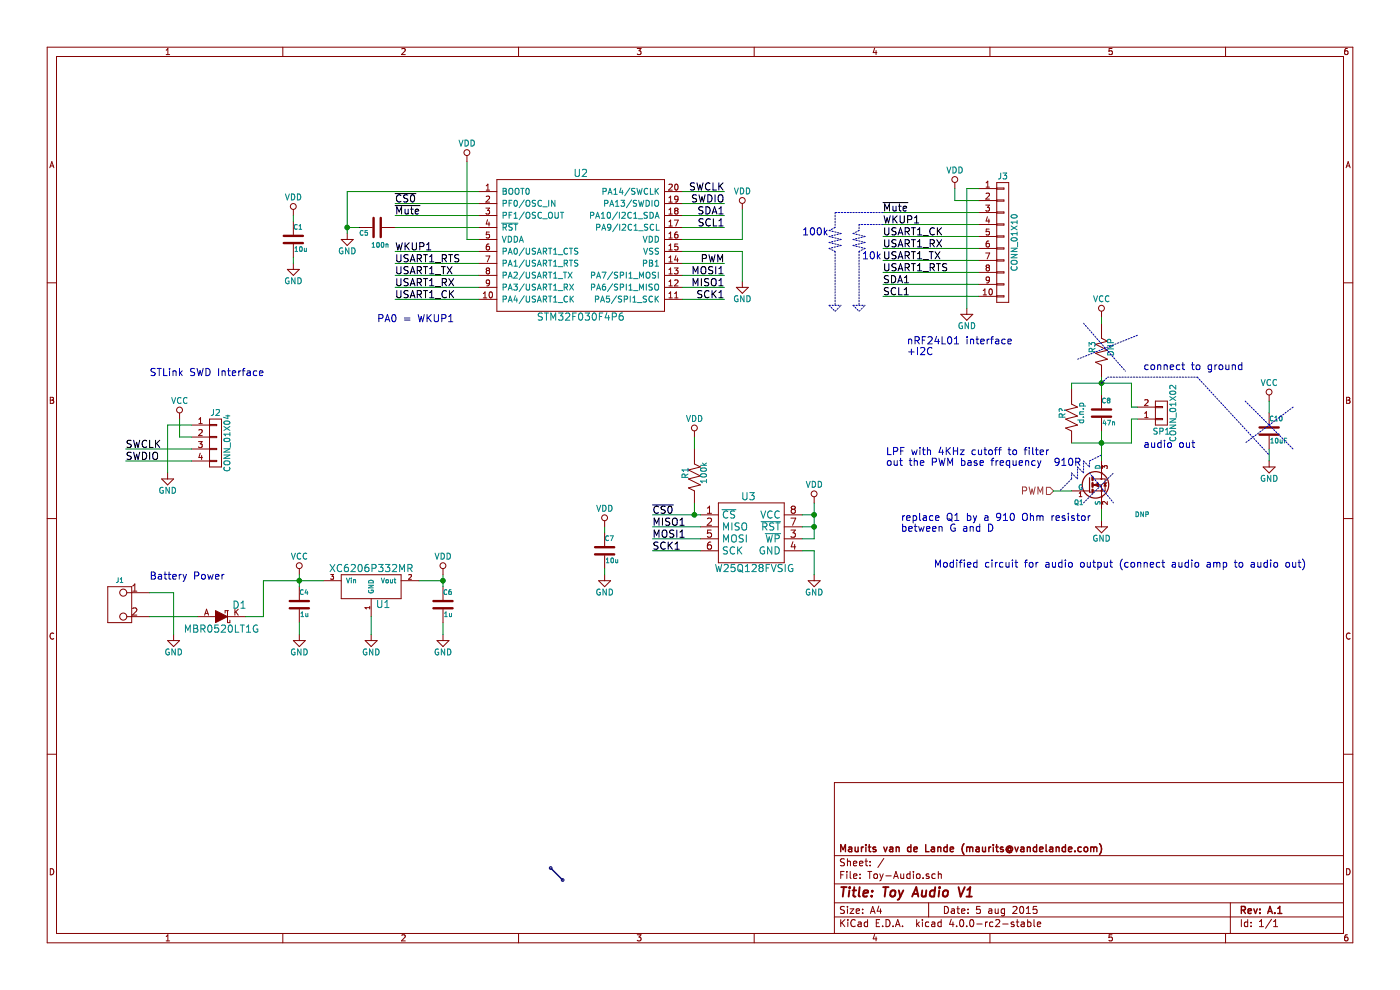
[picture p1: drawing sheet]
EESchema Schematic File Version 2
LIBS:Mylib VDL
LIBS:MCU
LIBS:power
LIBS:device
LIBS:transistors
LIBS:conn
LIBS:linear
LIBS:regul
LIBS:74xx
LIBS:cmos4000
LIBS:adc-dac
LIBS:memory
LIBS:xilinx
LIBS:microcontrollers
LIBS:dsp
LIBS:microchip
LIBS:analog_switches
LIBS:motorola
LIBS:texas
LIBS:intel
LIBS:audio
LIBS:interface
LIBS:digital-audio
LIBS:philips
LIBS:display
LIBS:cypress
LIBS:siliconi
LIBS:opto
LIBS:atmel
LIBS:contrib
LIBS:valves
LIBS:Toy-Audio-cache
EELAYER 25 0
EELAYER END
$Descr A4 11693 8268
encoding utf-8
Sheet 1 1
Title "Toy Audio V1"
Date "5 aug 2015"
Rev "A.1"
Comp "Maurits van de Lande (maurits@vandelande.com)"
Comment1 ""
Comment2 ""
Comment3 ""
Comment4 ""
$EndDescr
Text Notes 1250 3150 0    60   ~ 0
STLink SWD Interface
Text Label 7375 2475 0    60   ~ 0
SCL1
Text Label 7375 2375 0    60   ~ 0
SDA1
$Comp
L CONN_2 J1
U 1 1
P 900 5050
F 0 "J1" H 800 5250 40  0000 C CNN
F 1 "CONN_2" V 950 5050 40  0001 C CNN
F 2 "MvdL:JST-PH-2P-DUAL" H 900 5050 60  0001 C CNN
F 3 "~" H 900 5050 60  0000 C CNN
	1    900  5050
	-1   0    0    -1  
$EndComp
$Comp
L SCHOTTKY D1
U 1 1
P 1850 5150
F 0 "D1" V 1950 5000 60  0000 C CNN
F 1 "MBR0520LT1G" V 1750 5150 60  0000 C CNN
F 2 "MvdL:SOD-123" H 1850 5150 60  0001 C CNN
F 3 "~" H 1850 5150 60  0000 C CNN
	1    1850 5150
	0    -1   -1   0   
$EndComp
$Comp
L W25Q128FVSIG U3
U 1 1
P 6250 4550
F 0 "U3" H 6250 4950 60  0000 C CNN
F 1 "W25Q128FVSIG" H 6300 4350 60  0000 C CNN
F 2 "MvdL:SOIC-8-208mil" H 6250 4550 60  0001 C CNN
F 3 "~" H 6250 4550 60  0000 C CNN
	1    6250 4550
	1    0    0    -1  
$EndComp
Text Label 5450 4300 0    60   ~ 0
~CS0
Text Notes 1250 4850 0    60   ~ 0
Battery Power
Text Label 1050 3750 0    60   ~ 0
SWCLK
Text Label 1050 3850 0    60   ~ 0
SWDIO
Text Label 5450 4500 0    60   ~ 0
MOSI1
Text Label 5450 4600 0    60   ~ 0
SCK1
$Comp
L XC6206P332MR U1
U 1 1
P 3100 5100
F 0 "U1" H 3200 5150 60  0000 C CNN
F 1 "XC6206P332MR" H 3100 5450 60  0000 C CNN
F 2 "MvdL:SOT23" H 3100 5050 60  0001 C CNN
F 3 "" H 3100 5050 60  0000 C CNN
	1    3100 5100
	1    0    0    -1  
$EndComp
$Comp
L VDD #PWR10
U 1 1
P 3700 4800
F 0 "#PWR10" H 3700 4650 50  0001 C CNN
F 1 "VDD" H 3700 4950 50  0000 C CNN
F 2 "" H 3700 4800 60  0000 C CNN
F 3 "" H 3700 4800 60  0000 C CNN
	1    3700 4800
	1    0    0    -1  
$EndComp
$Comp
L CC C7
U 1 1
P 5050 4600
F 0 "C7" H 5050 4700 40  0000 L CNN
F 1 "10u" H 5056 4515 40  0000 L CNN
F 2 "MvdL:C0603" H 5088 4450 30  0001 C CNN
F 3 "" H 5050 4600 60  0000 C CNN
	1    5050 4600
	1    0    0    -1  
$EndComp
$Comp
L VDD #PWR13
U 1 1
P 5050 4400
F 0 "#PWR13" H 5050 4250 50  0001 C CNN
F 1 "VDD" H 5050 4550 50  0000 C CNN
F 2 "" H 5050 4400 60  0000 C CNN
F 3 "" H 5050 4400 60  0000 C CNN
	1    5050 4400
	1    0    0    -1  
$EndComp
Text Label 5450 4400 0    60   ~ 0
MISO1
$Comp
L VCC #PWR6
U 1 1
P 2500 4800
F 0 "#PWR6" H 2500 4650 50  0001 C CNN
F 1 "VCC" H 2500 4950 50  0000 C CNN
F 2 "" H 2500 4800 60  0000 C CNN
F 3 "" H 2500 4800 60  0000 C CNN
	1    2500 4800
	1    0    0    -1  
$EndComp
$Comp
L VDD #PWR18
U 1 1
P 6800 4200
F 0 "#PWR18" H 6800 4050 50  0001 C CNN
F 1 "VDD" H 6800 4350 50  0000 C CNN
F 2 "" H 6800 4200 60  0000 C CNN
F 3 "" H 6800 4200 60  0000 C CNN
	1    6800 4200
	1    0    0    -1  
$EndComp
$Comp
L GND #PWR3
U 1 1
P 1400 3950
F 0 "#PWR3" H 1400 3700 50  0001 C CNN
F 1 "GND" H 1400 3800 50  0000 C CNN
F 2 "" H 1400 3950 60  0000 C CNN
F 3 "" H 1400 3950 60  0000 C CNN
	1    1400 3950
	1    0    0    -1  
$EndComp
$Comp
L GND #PWR1
U 1 1
P 1450 5300
F 0 "#PWR1" H 1450 5050 50  0001 C CNN
F 1 "GND" H 1450 5150 50  0000 C CNN
F 2 "" H 1450 5300 60  0000 C CNN
F 3 "" H 1450 5300 60  0000 C CNN
	1    1450 5300
	1    0    0    -1  
$EndComp
$Comp
L GND #PWR7
U 1 1
P 2500 5300
F 0 "#PWR7" H 2500 5050 50  0001 C CNN
F 1 "GND" H 2500 5150 50  0000 C CNN
F 2 "" H 2500 5300 60  0000 C CNN
F 3 "" H 2500 5300 60  0000 C CNN
	1    2500 5300
	1    0    0    -1  
$EndComp
$Comp
L GND #PWR9
U 1 1
P 3100 5300
F 0 "#PWR9" H 3100 5050 50  0001 C CNN
F 1 "GND" H 3100 5150 50  0000 C CNN
F 2 "" H 3100 5300 60  0000 C CNN
F 3 "" H 3100 5300 60  0000 C CNN
	1    3100 5300
	1    0    0    -1  
$EndComp
$Comp
L GND #PWR11
U 1 1
P 3700 5300
F 0 "#PWR11" H 3700 5050 50  0001 C CNN
F 1 "GND" H 3700 5150 50  0000 C CNN
F 2 "" H 3700 5300 60  0000 C CNN
F 3 "" H 3700 5300 60  0000 C CNN
	1    3700 5300
	1    0    0    -1  
$EndComp
$Comp
L GND #PWR19
U 1 1
P 6800 4800
F 0 "#PWR19" H 6800 4550 50  0001 C CNN
F 1 "GND" H 6800 4650 50  0000 C CNN
F 2 "" H 6800 4800 60  0000 C CNN
F 3 "" H 6800 4800 60  0000 C CNN
	1    6800 4800
	1    0    0    -1  
$EndComp
$Comp
L GND #PWR14
U 1 1
P 5050 4800
F 0 "#PWR14" H 5050 4550 50  0001 C CNN
F 1 "GND" H 5050 4650 50  0000 C CNN
F 2 "" H 5050 4800 60  0000 C CNN
F 3 "" H 5050 4800 60  0000 C CNN
	1    5050 4800
	1    0    0    -1  
$EndComp
Text Label 7375 2175 0    60   ~ 0
USART1_TX
Text Label 7375 2075 0    60   ~ 0
USART1_RX
Text Label 7375 1975 0    60   ~ 0
USART1_CK
Text Label 7375 1775 0    60   ~ 0
~Mute
$Comp
L GND #PWR21
U 1 1
P 8075 2575
F 0 "#PWR21" H 8075 2325 50  0001 C CNN
F 1 "GND" H 8075 2425 50  0000 C CNN
F 2 "" H 8075 2575 60  0000 C CNN
F 3 "" H 8075 2575 60  0000 C CNN
	1    8075 2575
	1    0    0    -1  
$EndComp
$Comp
L VDD #PWR20
U 1 1
P 7975 1575
F 0 "#PWR20" H 7975 1425 50  0001 C CNN
F 1 "VDD" H 7975 1725 50  0000 C CNN
F 2 "" H 7975 1575 60  0000 C CNN
F 3 "" H 7975 1575 60  0000 C CNN
	1    7975 1575
	1    0    0    -1  
$EndComp
Text Notes 7575 2975 0    60   ~ 0
nRF24L01 interface\n+I2C
$Comp
L Si2302DS Q1
U 1 1
P 9100 4050
F 0 "Q1" H 9050 3900 40  0000 R CNN
F 1 "DNP" H 9600 3800 40  0000 R CNN
F 2 "MvdL:SOT23" H 8970 4152 29  0001 C CNN
F 3 "" H 9100 4050 60  0000 C CNN
	1    9100 4050
	1    0    0    -1  
$EndComp
$Comp
L GND #PWR23
U 1 1
P 9200 4350
F 0 "#PWR23" H 9200 4100 50  0001 C CNN
F 1 "GND" H 9200 4200 50  0000 C CNN
F 2 "" H 9200 4350 60  0000 C CNN
F 3 "" H 9200 4350 60  0000 C CNN
	1    9200 4350
	1    0    0    -1  
$EndComp
Text HLabel 8800 4100 0    60   Input ~ 0
PWM
$Comp
L RR R3
U 1 1
P 9200 2900
F 0 "R3" V 9280 2900 50  0000 C CNN
F 1 "DNP" V 9125 2900 50  0000 C CNN
F 2 "MvdL:R0603" H 9200 2900 60  0001 C CNN
F 3 "" H 9200 2900 60  0000 C CNN
	1    9200 2900
	-1   0    0    1   
$EndComp
$Comp
L CC C10
U 1 1
P 10600 3600
F 0 "C10" H 10600 3700 40  0000 L CNN
F 1 "10uF" H 10606 3515 40  0000 L CNN
F 2 "MvdL:C0603" H 10638 3450 30  0001 C CNN
F 3 "~" H 10600 3600 60  0000 C CNN
	1    10600 3600
	1    0    0    -1  
$EndComp
$Comp
L GND #PWR25
U 1 1
P 10600 3850
F 0 "#PWR25" H 10600 3600 50  0001 C CNN
F 1 "GND" H 10600 3700 50  0000 C CNN
F 2 "" H 10600 3850 60  0000 C CNN
F 3 "" H 10600 3850 60  0000 C CNN
	1    10600 3850
	1    0    0    -1  
$EndComp
$Comp
L CC C8
U 1 1
P 9200 3450
F 0 "C8" H 9200 3550 40  0000 L CNN
F 1 "47n" H 9206 3365 40  0000 L CNN
F 2 "MvdL:C0603" H 9238 3300 30  0001 C CNN
F 3 "~" H 9200 3450 60  0000 C CNN
	1    9200 3450
	1    0    0    -1  
$EndComp
$Comp
L STM32F030Fx U2
U 1 1
P 4000 1600
F 0 "U2" H 4850 1750 60  0000 C CNN
F 1 "STM32F030F4P6" H 4850 550 60  0000 C CNN
F 2 "MvdL:TSSOP20" H 4200 2150 60  0001 C CNN
F 3 "" H 4050 2150 60  0000 C CNN
	1    4000 1600
	1    0    0    -1  
$EndComp
Text Label 6050 2200 2    60   ~ 0
PWM
Text Label 3300 1700 0    60   ~ 0
~CS0
Text Label 6050 2500 2    60   ~ 0
SCK1
Text Label 6050 2400 2    60   ~ 0
MISO1
Text Label 6050 2300 2    60   ~ 0
MOSI1
$Comp
L GND #PWR8
U 1 1
P 2900 1950
F 0 "#PWR8" H 2900 1700 50  0001 C CNN
F 1 "GND" H 2900 1800 50  0000 C CNN
F 2 "" H 2900 1950 60  0000 C CNN
F 3 "" H 2900 1950 60  0000 C CNN
	1    2900 1950
	1    0    0    -1  
$EndComp
Text Label 3300 2300 0    60   ~ 0
USART1_TX
Text Label 3300 2400 0    60   ~ 0
USART1_RX
Text Label 3300 2500 0    60   ~ 0
USART1_CK
Text Label 3300 2100 0    60   ~ 0
WKUP1
Text Label 7375 1875 0    60   ~ 0
WKUP1
Text Label 3300 2200 0    60   ~ 0
USART1_RTS
Text Label 7375 2275 0    60   ~ 0
USART1_RTS
Text Label 6050 1600 2    60   ~ 0
SWCLK
Text Label 6050 1700 2    60   ~ 0
SWDIO
Text Label 6050 1800 2    60   ~ 0
SDA1
Text Label 6050 1900 2    60   ~ 0
SCL1
Text Label 3300 1800 0    60   ~ 0
~Mute
$Comp
L VCC #PWR2
U 1 1
P 1500 3500
F 0 "#PWR2" H 1500 3350 50  0001 C CNN
F 1 "VCC" H 1500 3650 50  0000 C CNN
F 2 "" H 1500 3500 60  0000 C CNN
F 3 "" H 1500 3500 60  0000 C CNN
	1    1500 3500
	1    0    0    -1  
$EndComp
$Comp
L GND #PWR17
U 1 1
P 6200 2350
F 0 "#PWR17" H 6200 2100 50  0001 C CNN
F 1 "GND" H 6200 2200 50  0000 C CNN
F 2 "" H 6200 2350 60  0000 C CNN
F 3 "" H 6200 2350 60  0000 C CNN
	1    6200 2350
	1    0    0    -1  
$EndComp
$Comp
L VDD #PWR16
U 1 1
P 6200 1750
F 0 "#PWR16" H 6200 1600 50  0001 C CNN
F 1 "VDD" H 6200 1900 50  0000 C CNN
F 2 "" H 6200 1750 60  0000 C CNN
F 3 "" H 6200 1750 60  0000 C CNN
	1    6200 1750
	1    0    0    -1  
$EndComp
$Comp
L VCC #PWR22
U 1 1
P 9200 2650
F 0 "#PWR22" H 9200 2500 50  0001 C CNN
F 1 "VCC" H 9200 2800 50  0000 C CNN
F 2 "" H 9200 2650 60  0000 C CNN
F 3 "" H 9200 2650 60  0000 C CNN
	1    9200 2650
	1    0    0    -1  
$EndComp
$Comp
L CONN_01X10 J3
U 1 1
P 8375 2025
F 0 "J3" H 8375 2575 50  0000 C CNN
F 1 "CONN_01X10" V 8475 2025 50  0000 C CNN
F 2 "MvdL:HDR_5x2" H 8375 2025 60  0001 C CNN
F 3 "" H 8375 2025 60  0000 C CNN
	1    8375 2025
	1    0    0    -1  
$EndComp
$Comp
L VCC #PWR24
U 1 1
P 10600 3350
F 0 "#PWR24" H 10600 3200 50  0001 C CNN
F 1 "VCC" H 10600 3500 50  0000 C CNN
F 2 "" H 10600 3350 60  0000 C CNN
F 3 "" H 10600 3350 60  0000 C CNN
	1    10600 3350
	1    0    0    -1  
$EndComp
$Comp
L VDD #PWR12
U 1 1
P 3900 1350
F 0 "#PWR12" H 3900 1200 50  0001 C CNN
F 1 "VDD" H 3900 1500 50  0000 C CNN
F 2 "" H 3900 1350 60  0000 C CNN
F 3 "" H 3900 1350 60  0000 C CNN
	1    3900 1350
	1    0    0    -1  
$EndComp
$Comp
L CC C1
U 1 1
P 2450 2000
F 0 "C1" H 2450 2100 40  0000 L CNN
F 1 "10u" H 2456 1915 40  0000 L CNN
F 2 "MvdL:C0603" H 2488 1850 30  0001 C CNN
F 3 "" H 2450 2000 60  0000 C CNN
	1    2450 2000
	1    0    0    -1  
$EndComp
$Comp
L VDD #PWR4
U 1 1
P 2450 1800
F 0 "#PWR4" H 2450 1650 50  0001 C CNN
F 1 "VDD" H 2450 1950 50  0000 C CNN
F 2 "" H 2450 1800 60  0000 C CNN
F 3 "" H 2450 1800 60  0000 C CNN
	1    2450 1800
	1    0    0    -1  
$EndComp
$Comp
L GND #PWR5
U 1 1
P 2450 2200
F 0 "#PWR5" H 2450 1950 50  0001 C CNN
F 1 "GND" H 2450 2050 50  0000 C CNN
F 2 "" H 2450 2200 60  0000 C CNN
F 3 "" H 2450 2200 60  0000 C CNN
	1    2450 2200
	1    0    0    -1  
$EndComp
$Comp
L CC C4
U 1 1
P 2500 5050
F 0 "C4" H 2500 5150 40  0000 L CNN
F 1 "1u" H 2506 4965 40  0000 L CNN
F 2 "MvdL:C0603" H 2538 4900 30  0001 C CNN
F 3 "" H 2500 5050 60  0000 C CNN
	1    2500 5050
	1    0    0    -1  
$EndComp
$Comp
L CC C6
U 1 1
P 3700 5050
F 0 "C6" H 3700 5150 40  0000 L CNN
F 1 "1u" H 3706 4965 40  0000 L CNN
F 2 "MvdL:C0603" H 3738 4900 30  0001 C CNN
F 3 "" H 3700 5050 60  0000 C CNN
	1    3700 5050
	1    0    0    -1  
$EndComp
$Comp
L CC C5
U 1 1
P 3150 1900
F 0 "C5" V 3200 1750 40  0000 L CNN
F 1 "100n" V 3300 1850 40  0000 L CNN
F 2 "MvdL:C0603" H 3188 1750 30  0001 C CNN
F 3 "" H 3150 1900 60  0000 C CNN
	1    3150 1900
	0    1    1    0   
$EndComp
$Comp
L CONN_01X04 J2
U 1 1
P 1800 3700
F 0 "J2" H 1800 3950 50  0000 C CNN
F 1 "CONN_01X04" V 1900 3700 50  0000 C CNN
F 2 "" H 1800 3700 60  0000 C CNN
F 3 "" H 1800 3700 60  0000 C CNN
	1    1800 3700
	1    0    0    -1  
$EndComp
$Comp
L RR R1
U 1 1
P 5800 3950
F 0 "R1" V 5880 3950 50  0000 C CNN
F 1 "100k" V 5725 3950 50  0000 C CNN
F 2 "MvdL:R0603" H 5800 3950 60  0001 C CNN
F 3 "" H 5800 3950 60  0000 C CNN
	1    5800 3950
	-1   0    0    1   
$EndComp
$Comp
L VDD #PWR15
U 1 1
P 5800 3650
F 0 "#PWR15" H 5800 3500 50  0001 C CNN
F 1 "VDD" H 5800 3800 50  0000 C CNN
F 2 "" H 5800 3650 60  0000 C CNN
F 3 "" H 5800 3650 60  0000 C CNN
	1    5800 3650
	1    0    0    -1  
$EndComp
Text Notes 7400 3900 0    60   ~ 0
LPF with 4KHz cutoff to filter \nout the PWM base frequency
$Comp
L CONN_01X02 SP1
U 1 1
P 9700 3450
F 0 "SP1" H 9700 3600 50  0000 C CNN
F 1 "CONN_01X02" V 9800 3450 50  0000 C CNN
F 2 "" H 9700 3450 60  0000 C CNN
F 3 "" H 9700 3450 60  0000 C CNN
	1    9700 3450
	1    0    0    1   
$EndComp
$Comp
L RR R?
U 1 1
P 8950 3450
F 0 "R?" V 9030 3450 50  0000 C CNN
F 1 "d.n.p" V 8875 3450 50  0000 C CNN
F 2 "MvdL:R0603" H 8950 3450 60  0001 C CNN
F 3 "" H 8950 3450 60  0000 C CNN
	1    8950 3450
	-1   0    0    1   
$EndComp
Wire Wire Line
	2500 5300 2500 5200
Wire Wire Line
	1450 5300 1450 4950
Wire Wire Line
	1450 4950 1250 4950
Wire Wire Line
	1650 5150 1250 5150
Wire Wire Line
	2500 4800 2500 4900
Wire Wire Line
	6800 4500 6700 4500
Wire Wire Line
	6800 4200 6800 4500
Wire Wire Line
	6800 4300 6700 4300
Wire Wire Line
	5450 4300 5850 4300
Wire Wire Line
	5450 4400 5850 4400
Wire Wire Line
	5450 4500 5850 4500
Wire Wire Line
	5450 4600 5850 4600
Wire Wire Line
	6800 4600 6800 4800
Wire Wire Line
	6800 4600 6700 4600
Connection ~ 6800 4300
Wire Wire Line
	1050 3850 1600 3850
Wire Wire Line
	1050 3750 1600 3750
Wire Wire Line
	2200 4850 2700 4850
Connection ~ 2500 4850
Wire Wire Line
	3700 5300 3700 5200
Wire Wire Line
	3700 4800 3700 4900
Wire Wire Line
	3700 4850 3500 4850
Wire Wire Line
	3100 5150 3100 5300
Connection ~ 3700 4850
Wire Wire Line
	5050 4400 5050 4450
Wire Wire Line
	5050 4750 5050 4800
Wire Wire Line
	8075 2575 8075 1575
Wire Wire Line
	8075 1575 8175 1575
Wire Wire Line
	8175 1675 7975 1675
Wire Wire Line
	7975 1675 7975 1575
Wire Wire Line
	7375 1775 8175 1775
Wire Wire Line
	7375 1875 8175 1875
Wire Wire Line
	7375 1975 8175 1975
Wire Wire Line
	7375 2075 8175 2075
Wire Wire Line
	7375 2175 8175 2175
Wire Wire Line
	7375 2275 8175 2275
Wire Wire Line
	9200 4250 9200 4350
Wire Wire Line
	8800 4100 8950 4100
Wire Wire Line
	9200 2650 9200 2700
Wire Wire Line
	10600 3350 10600 3450
Wire Wire Line
	10600 3750 10600 3850
Wire Wire Line
	9200 3150 9200 3300
Wire Wire Line
	9200 3600 9200 3850
Wire Wire Line
	6050 2200 5700 2200
Wire Wire Line
	6050 2300 5700 2300
Wire Wire Line
	5700 2400 6050 2400
Wire Wire Line
	6050 2500 5700 2500
Wire Wire Line
	3300 1700 4000 1700
Wire Wire Line
	3300 1900 4000 1900
Wire Wire Line
	3900 1350 3900 2000
Wire Wire Line
	3900 2000 4000 2000
Wire Wire Line
	4000 1600 2900 1600
Wire Wire Line
	2900 1600 2900 1950
Wire Wire Line
	3000 1900 2900 1900
Connection ~ 2900 1900
Wire Wire Line
	4000 2100 3300 2100
Wire Wire Line
	3300 2200 4000 2200
Wire Wire Line
	4000 2300 3300 2300
Wire Wire Line
	3300 2400 4000 2400
Wire Wire Line
	4000 2500 3300 2500
Wire Wire Line
	6050 1600 5700 1600
Wire Wire Line
	5700 1700 6050 1700
Wire Wire Line
	6700 4400 6800 4400
Connection ~ 6800 4400
Wire Wire Line
	4000 1800 3300 1800
Wire Wire Line
	2050 5150 2200 5150
Wire Wire Line
	2200 5150 2200 4850
Wire Wire Line
	6050 1800 5700 1800
Wire Wire Line
	5700 1900 6050 1900
Wire Wire Line
	1500 3500 1500 3650
Wire Wire Line
	1500 3650 1600 3650
Wire Wire Line
	6200 2100 6200 2350
Wire Wire Line
	6200 2100 5700 2100
Wire Wire Line
	6200 1750 6200 2000
Wire Wire Line
	6200 2000 5700 2000
Wire Wire Line
	7375 2375 8175 2375
Wire Wire Line
	8175 2475 7375 2475
Wire Wire Line
	2450 1800 2450 1850
Wire Wire Line
	2450 2150 2450 2200
Wire Wire Line
	5800 3650 5800 3750
Wire Wire Line
	5800 4200 5800 4300
Connection ~ 5800 4300
Wire Wire Line
	1400 3950 1400 3550
Wire Wire Line
	1400 3550 1600 3550
Wire Wire Line
	8950 3700 9450 3700
Connection ~ 9200 3700
Wire Wire Line
	9450 3400 9500 3400
Wire Wire Line
	9450 3200 9450 3400
Wire Wire Line
	9500 3500 9450 3500
Wire Wire Line
	9450 3500 9450 3700
Wire Wire Line
	8950 3250 8950 3200
Connection ~ 9200 3200
Text Notes 7525 4450 0    60   ~ 0
replace Q1 by a 910 Ohm resistor\nbetween G and D
Wire Notes Line
	9050 2700 9400 3100
Wire Notes Line
	9500 2800 9000 3000
Wire Notes Line
	8950 4000 8950 3950
Wire Notes Line
	8950 3950 9000 4000
Wire Notes Line
	9000 4000 9000 3900
Wire Notes Line
	9000 3900 9050 3950
Wire Notes Line
	9050 3950 9050 3850
Wire Notes Line
	9050 3850 9100 3900
Wire Notes Line
	9100 3900 9100 3850
Wire Notes Line
	9100 3850 9200 3800
Wire Notes Line
	8950 4000 8850 4100
Wire Notes Line
	9050 4200 9300 3950
Wire Notes Line
	9100 3950 9300 4200
Text Notes 8800 3900 0    60   ~ 0
910R
Wire Notes Line
	10400 3350 10800 3750
Wire Notes Line
	10800 3400 10400 3700
Wire Notes Line
	10000 3150 10600 3800
Wire Wire Line
	8950 3200 9450 3200
Wire Notes Line
	9200 3200 9250 3150
Wire Notes Line
	9250 3150 10000 3150
Text Notes 9550 3100 0    60   ~ 0
connect to ground
Text Notes 9550 3750 0    60   ~ 0
audio out
Entry Bus Bus
	4600 7250 4700 7350
Text Notes 3150 2700 0    60   ~ 0
PA0 = WKUP1
Text Notes 7800 4750 0    60   ~ 0
Modified circuit for audio output (connect audio amp to audio out)
Wire Notes Line
	7375 1875 7175 1875
Wire Notes Line
	7175 1875 7175 1925
Wire Notes Line
	7175 1925 7125 1950
Wire Notes Line
	7125 1950 7225 1975
Wire Notes Line
	7225 1975 7125 2000
Wire Notes Line
	7125 2000 7225 2025
Wire Notes Line
	7225 2025 7125 2050
Wire Notes Line
	7125 2050 7225 2075
Wire Notes Line
	7225 2075 7175 2100
Wire Notes Line
	7175 2100 7175 2550
Wire Notes Line
	7125 2550 7225 2550
Wire Notes Line
	7125 2550 7175 2600
Wire Notes Line
	7175 2600 7225 2550
Wire Notes Line
	7375 1775 6975 1775
Wire Notes Line
	6975 1775 6975 1900
Wire Notes Line
	6975 1900 6925 1925
Wire Notes Line
	6925 1925 7025 1950
Wire Notes Line
	7025 1950 6925 1975
Wire Notes Line
	6925 1975 7025 2000
Wire Notes Line
	7025 2000 6925 2025
Wire Notes Line
	6925 2025 7025 2050
Wire Notes Line
	7025 2050 6925 2075
Wire Notes Line
	6925 2075 6975 2100
Wire Notes Line
	6975 2100 6975 2550
Wire Notes Line
	6925 2550 7025 2550
Wire Notes Line
	6925 2550 6975 2600
Wire Notes Line
	6975 2600 7025 2550
Text Notes 6700 1975 0    60   ~ 0
100k
Text Notes 7200 2175 0    60   ~ 0
10k
$EndSCHEMATC
